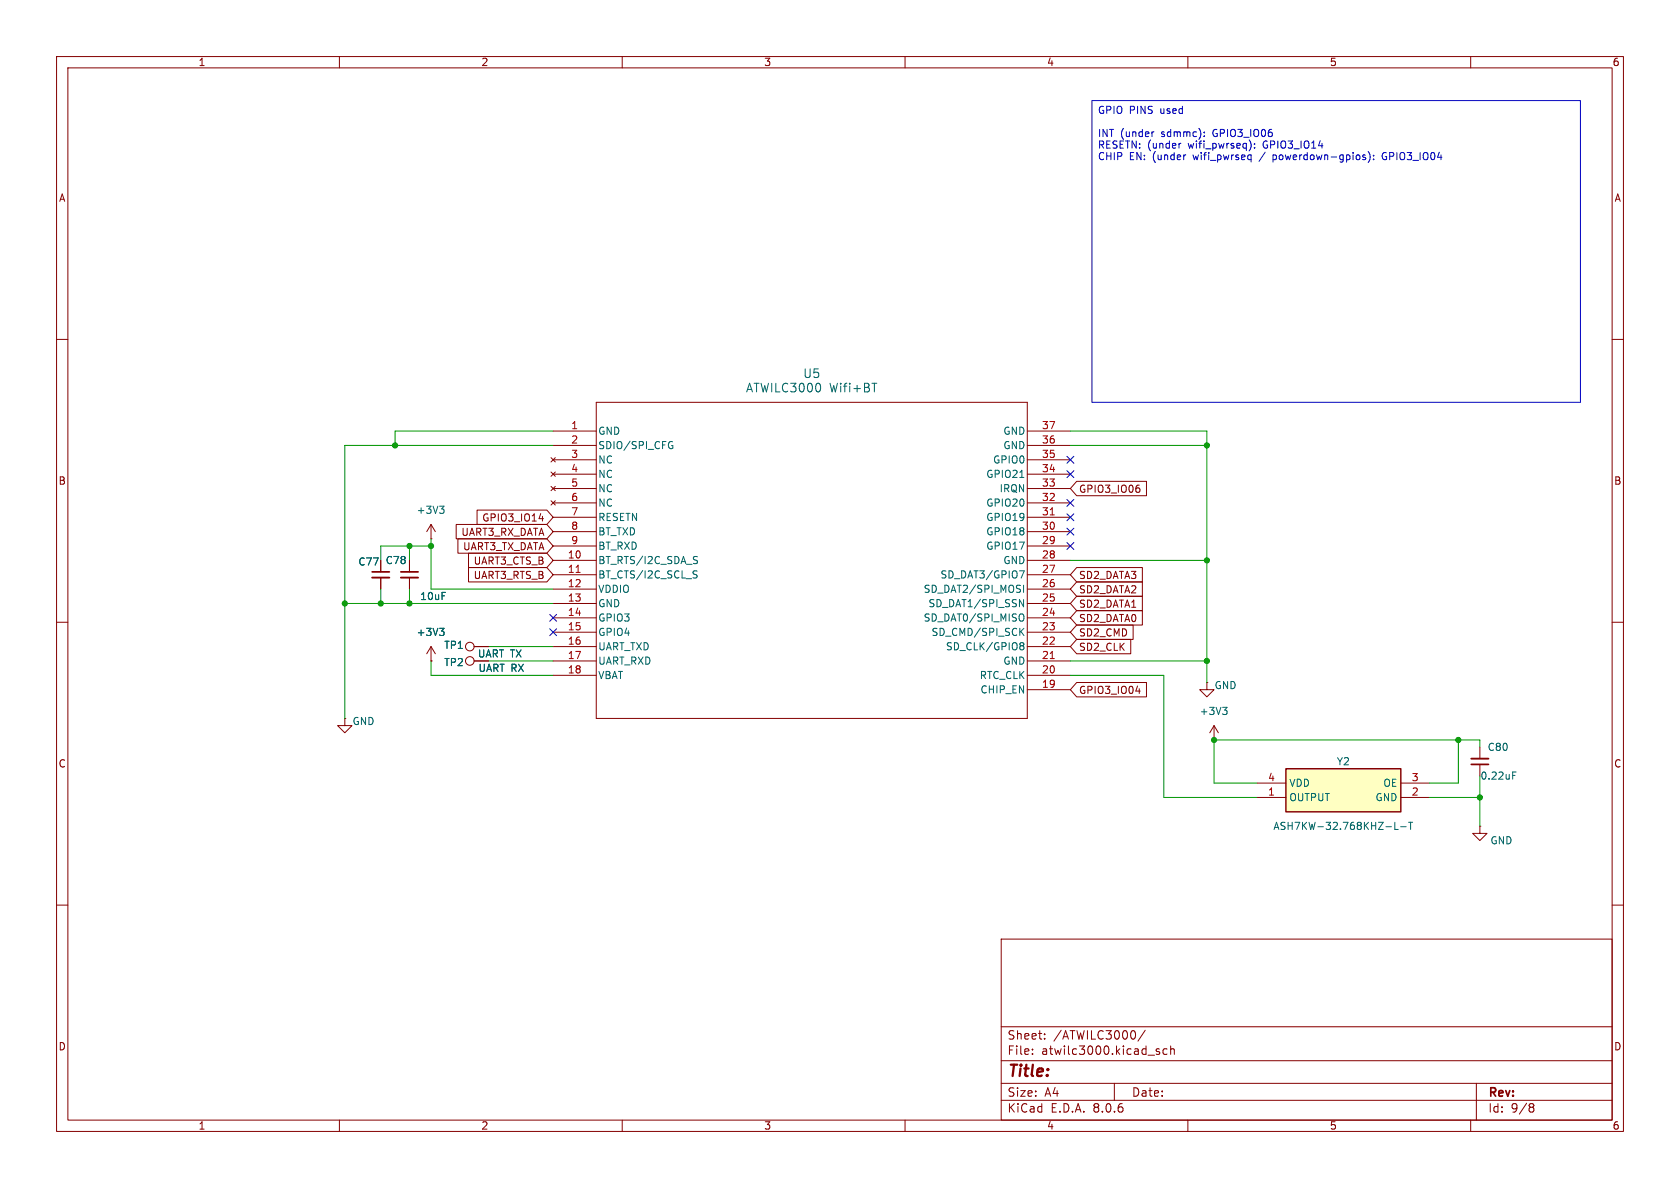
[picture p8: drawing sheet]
(kicad_sch
 (version 20231120)
 (generator "eeschema")
 (generator_version "8.0")
 (paper "A4")
 (lib_symbols
  (symbol "Connector:TestPoint"
   (pin_numbers hide)
   (pin_names
    (offset 0.762) hide) (exclude_from_sim no) (in_bom yes) (on_board yes)
   (property "Reference" "TP" (at 0 6.858 0) (effects (font (size 1.27 1.27))))
   (property "Value" "TestPoint" (at 0 5.08 0) (effects (font (size 1.27 1.27))))
   (property "Footprint" "" (at 5.08 0 0) (effects (font (size 1.27 1.27)) (hide yes)))
   (property "Datasheet" "~" (at 5.08 0 0) (effects (font (size 1.27 1.27)) (hide yes)))
   (property "Description" "test point" (at 0 0 0) (effects (font (size 1.27 1.27)) (hide yes)))
   (symbol "TestPoint_0_1"
    (circle (center 0 3.302) (radius 0.762) (stroke (width 0) (type default)) (fill (type none))))
   (symbol "TestPoint_1_1"
    (pin passive line (at 0 0 90) (length 2.54) (name "1" (effects (font (size 1.27 1.27)))) (number "1" (effects (font (size 1.27 1.27)))))))
  (symbol "Device:C_Small"
   (pin_numbers hide)
   (pin_names
    (offset 0.254) hide) (exclude_from_sim no) (in_bom yes) (on_board yes)
   (property "Reference" "C" (at 0.254 1.778 0) (effects (font (size 1.27 1.27)) (justify left)))
   (property "Value" "C_Small" (at 0.254 -2.032 0) (effects (font (size 1.27 1.27)) (justify left)))
   (property "Footprint" "" (at 0 0 0) (effects (font (size 1.27 1.27)) (hide yes)))
   (property "Datasheet" "~" (at 0 0 0) (effects (font (size 1.27 1.27)) (hide yes)))
   (property "Description" "Unpolarized capacitor, small symbol" (at 0 0 0) (effects (font (size 1.27 1.27)) (hide yes)))
   (symbol "C_Small_0_1"
    (polyline (pts (xy -1.524 -0.508) (xy 1.524 -0.508)) (stroke (width 0.3302) (type default)) (fill (type none)))
    (polyline (pts (xy -1.524 0.508) (xy 1.524 0.508)) (stroke (width 0.3048) (type default)) (fill (type none))))
   (symbol "C_Small_1_1"
    (pin passive line (at 0 2.54 270) (length 2.032) (name "~" (effects (font (size 1.27 1.27)))) (number "1" (effects (font (size 1.27 1.27)))))
    (pin passive line (at 0 -2.54 90) (length 2.032) (name "~" (effects (font (size 1.27 1.27)))) (number "2" (effects (font (size 1.27 1.27)))))))
  (symbol "GhazanCustom:ASH7KW-32.768KHZ-L-T" (exclude_from_sim no) (in_bom yes) (on_board yes)
   (property "Reference" "Y" (at 26.67 7.62 0) (effects (font (size 1.27 1.27)) (justify left top)))
   (property "Value" "ASH7KW-32.768KHZ-L-T" (at 26.67 5.08 0) (effects (font (size 1.27 1.27)) (justify left top)))
   (property "Footprint" "ASH7KW32768kHzLT" (at 26.67 -94.92 0) (effects (font (size 1.27 1.27)) (justify left top) (hide yes)))
   (property "Datasheet" "https://abracon.com/Oscillators/ASH7KW.pdf" (at 26.67 -194.92 0) (effects (font (size 1.27 1.27)) (justify left top) (hide yes)))
   (property "Description" "32.768 kHz XO (Standard) CMOS Oscillator 1.2V ~ 5.5V Enable/Disable 4-SMD, No Lead" (at 0 0 0) (effects (font (size 1.27 1.27)) (hide yes)))
   (property "Height" "1" (at 26.67 -394.92 0) (effects (font (size 1.27 1.27)) (justify left top) (hide yes)))
   (property "Mouser Part Number" "815-ASH7KW-32.7-L-T" (at 26.67 -494.92 0) (effects (font (size 1.27 1.27)) (justify left top) (hide yes)))
   (property "Mouser Price/Stock" "https://www.mouser.co.uk/ProductDetail/ABRACON/ASH7KW-32.768KHZ-L-T?qs=e%252B%2FO%2F8SVGoJoiTOjzOjFmg%3D%3D" (at 26.67 -594.92 0) (effects (font (size 1.27 1.27)) (justify left top) (hide yes)))
   (property "Manufacturer_Name" "ABRACON" (at 26.67 -694.92 0) (effects (font (size 1.27 1.27)) (justify left top) (hide yes)))
   (property "Manufacturer_Part_Number" "ASH7KW-32.768KHZ-L-T" (at 26.67 -794.92 0) (effects (font (size 1.27 1.27)) (justify left top) (hide yes)))
   (symbol "ASH7KW-32.768KHZ-L-T_1_1"
    (rectangle (start 5.08 2.54) (end 25.4 -5.08) (stroke (width 0.254) (type default)) (fill (type background)))
    (pin passive line (at 0 -2.54 0) (length 5.08) (name "OUTPUT" (effects (font (size 1.27 1.27)))) (number "1" (effects (font (size 1.27 1.27)))))
    (pin passive line (at 30.48 -2.54 180) (length 5.08) (name "GND" (effects (font (size 1.27 1.27)))) (number "2" (effects (font (size 1.27 1.27)))))
    (pin passive line (at 30.48 0 180) (length 5.08) (name "OE" (effects (font (size 1.27 1.27)))) (number "3" (effects (font (size 1.27 1.27)))))
    (pin passive line (at 0 0 0) (length 5.08) (name "VDD" (effects (font (size 1.27 1.27)))) (number "4" (effects (font (size 1.27 1.27)))))))
  (symbol "GhazanCustom:ATWILC3000-MR110CA"
   (pin_names
    (offset 0.254)) (exclude_from_sim no) (in_bom yes) (on_board yes)
   (property "Reference" "U" (at 45.72 10.16 0) (effects (font (size 1.524 1.524))))
   (property "Value" "ATWILC3000-MR110CA" (at 45.72 7.62 0) (effects (font (size 1.524 1.524))))
   (property "Footprint" "GhazanCustom:ATWILC3000-MR110CA_MCH" (at 0 0 0) (effects (font (size 1.27 1.27)
    (italic yes)) (hide yes)))
   (property "Datasheet" "ATWILC3000-MR110CA" (at 0 0 0) (effects (font (size 1.27 1.27)
    (italic yes)) (hide yes)))
   (property "Description" "" (at 0 0 0) (effects (font (size 1.27 1.27)) (hide yes)))
   (symbol "ATWILC3000-MR110CA_0_1"
    (polyline (pts (xy 7.62 -50.8) (xy 83.82 -50.8)) (stroke (width 0.127) (type default)) (fill (type none)))
    (polyline (pts (xy 7.62 5.08) (xy 7.62 -50.8)) (stroke (width 0.127) (type default)) (fill (type none)))
    (polyline (pts (xy 83.82 -50.8) (xy 83.82 5.08)) (stroke (width 0.127) (type default)) (fill (type none)))
    (polyline (pts (xy 83.82 5.08) (xy 7.62 5.08)) (stroke (width 0.127) (type default)) (fill (type none)))
    (pin power_in line (at 0 0 0) (length 7.62) (name "GND" (effects (font (size 1.27 1.27)))) (number "1" (effects (font (size 1.27 1.27)))))
    (pin bidirectional line (at 0 -22.86 0) (length 7.62) (name "BT_RTS/I2C_SDA_S" (effects (font (size 1.27 1.27)))) (number "10" (effects (font (size 1.27 1.27)))))
    (pin bidirectional line (at 0 -25.4 0) (length 7.62) (name "BT_CTS/I2C_SCL_S" (effects (font (size 1.27 1.27)))) (number "11" (effects (font (size 1.27 1.27)))))
    (pin power_in line (at 0 -27.94 0) (length 7.62) (name "VDDIO" (effects (font (size 1.27 1.27)))) (number "12" (effects (font (size 1.27 1.27)))))
    (pin power_in line (at 0 -30.48 0) (length 7.62) (name "GND" (effects (font (size 1.27 1.27)))) (number "13" (effects (font (size 1.27 1.27)))))
    (pin bidirectional line (at 0 -33.02 0) (length 7.62) (name "GPIO3" (effects (font (size 1.27 1.27)))) (number "14" (effects (font (size 1.27 1.27)))))
    (pin bidirectional line (at 0 -35.56 0) (length 7.62) (name "GPIO4" (effects (font (size 1.27 1.27)))) (number "15" (effects (font (size 1.27 1.27)))))
    (pin bidirectional line (at 0 -38.1 0) (length 7.62) (name "UART_TXD" (effects (font (size 1.27 1.27)))) (number "16" (effects (font (size 1.27 1.27)))))
    (pin bidirectional line (at 0 -40.64 0) (length 7.62) (name "UART_RXD" (effects (font (size 1.27 1.27)))) (number "17" (effects (font (size 1.27 1.27)))))
    (pin power_in line (at 0 -43.18 0) (length 7.62) (name "VBAT" (effects (font (size 1.27 1.27)))) (number "18" (effects (font (size 1.27 1.27)))))
    (pin input line (at 91.44 -45.72 180) (length 7.62) (name "CHIP_EN" (effects (font (size 1.27 1.27)))) (number "19" (effects (font (size 1.27 1.27)))))
    (pin input line (at 0 -2.54 0) (length 7.62) (name "SDIO/SPI_CFG" (effects (font (size 1.27 1.27)))) (number "2" (effects (font (size 1.27 1.27)))))
    (pin input line (at 91.44 -43.18 180) (length 7.62) (name "RTC_CLK" (effects (font (size 1.27 1.27)))) (number "20" (effects (font (size 1.27 1.27)))))
    (pin power_in line (at 91.44 -40.64 180) (length 7.62) (name "GND" (effects (font (size 1.27 1.27)))) (number "21" (effects (font (size 1.27 1.27)))))
    (pin bidirectional line (at 91.44 -38.1 180) (length 7.62) (name "SD_CLK/GPIO8" (effects (font (size 1.27 1.27)))) (number "22" (effects (font (size 1.27 1.27)))))
    (pin bidirectional line (at 91.44 -35.56 180) (length 7.62) (name "SD_CMD/SPI_SCK" (effects (font (size 1.27 1.27)))) (number "23" (effects (font (size 1.27 1.27)))))
    (pin bidirectional line (at 91.44 -33.02 180) (length 7.62) (name "SD_DAT0/SPI_MISO" (effects (font (size 1.27 1.27)))) (number "24" (effects (font (size 1.27 1.27)))))
    (pin bidirectional line (at 91.44 -30.48 180) (length 7.62) (name "SD_DAT1/SPI_SSN" (effects (font (size 1.27 1.27)))) (number "25" (effects (font (size 1.27 1.27)))))
    (pin bidirectional line (at 91.44 -27.94 180) (length 7.62) (name "SD_DAT2/SPI_MOSI" (effects (font (size 1.27 1.27)))) (number "26" (effects (font (size 1.27 1.27)))))
    (pin bidirectional line (at 91.44 -25.4 180) (length 7.62) (name "SD_DAT3/GPIO7" (effects (font (size 1.27 1.27)))) (number "27" (effects (font (size 1.27 1.27)))))
    (pin power_in line (at 91.44 -22.86 180) (length 7.62) (name "GND" (effects (font (size 1.27 1.27)))) (number "28" (effects (font (size 1.27 1.27)))))
    (pin bidirectional line (at 91.44 -20.32 180) (length 7.62) (name "GPIO17" (effects (font (size 1.27 1.27)))) (number "29" (effects (font (size 1.27 1.27)))))
    (pin no_connect line (at 0 -5.08 0) (length 7.62) (name "NC" (effects (font (size 1.27 1.27)))) (number "3" (effects (font (size 1.27 1.27)))))
    (pin bidirectional line (at 91.44 -17.78 180) (length 7.62) (name "GPIO18" (effects (font (size 1.27 1.27)))) (number "30" (effects (font (size 1.27 1.27)))))
    (pin bidirectional line (at 91.44 -15.24 180) (length 7.62) (name "GPIO19" (effects (font (size 1.27 1.27)))) (number "31" (effects (font (size 1.27 1.27)))))
    (pin bidirectional line (at 91.44 -12.7 180) (length 7.62) (name "GPIO20" (effects (font (size 1.27 1.27)))) (number "32" (effects (font (size 1.27 1.27)))))
    (pin output line (at 91.44 -10.16 180) (length 7.62) (name "IRQN" (effects (font (size 1.27 1.27)))) (number "33" (effects (font (size 1.27 1.27)))))
    (pin bidirectional line (at 91.44 -7.62 180) (length 7.62) (name "GPIO21" (effects (font (size 1.27 1.27)))) (number "34" (effects (font (size 1.27 1.27)))))
    (pin bidirectional line (at 91.44 -5.08 180) (length 7.62) (name "GPIO0" (effects (font (size 1.27 1.27)))) (number "35" (effects (font (size 1.27 1.27)))))
    (pin power_in line (at 91.44 -2.54 180) (length 7.62) (name "GND" (effects (font (size 1.27 1.27)))) (number "36" (effects (font (size 1.27 1.27)))))
    (pin power_in line (at 91.44 0 180) (length 7.62) (name "GND" (effects (font (size 1.27 1.27)))) (number "37" (effects (font (size 1.27 1.27)))))
    (pin no_connect line (at 0 -7.62 0) (length 7.62) (name "NC" (effects (font (size 1.27 1.27)))) (number "4" (effects (font (size 1.27 1.27)))))
    (pin no_connect line (at 0 -10.16 0) (length 7.62) (name "NC" (effects (font (size 1.27 1.27)))) (number "5" (effects (font (size 1.27 1.27)))))
    (pin no_connect line (at 0 -12.7 0) (length 7.62) (name "NC" (effects (font (size 1.27 1.27)))) (number "6" (effects (font (size 1.27 1.27)))))
    (pin input line (at 0 -15.24 0) (length 7.62) (name "RESETN" (effects (font (size 1.27 1.27)))) (number "7" (effects (font (size 1.27 1.27)))))
    (pin bidirectional line (at 0 -17.78 0) (length 7.62) (name "BT_TXD" (effects (font (size 1.27 1.27)))) (number "8" (effects (font (size 1.27 1.27)))))
    (pin bidirectional line (at 0 -20.32 0) (length 7.62) (name "BT_RXD" (effects (font (size 1.27 1.27)))) (number "9" (effects (font (size 1.27 1.27)))))))
  (symbol "power:+3V3"
   (power)
   (pin_numbers hide)
   (pin_names
    (offset 0) hide) (exclude_from_sim no) (in_bom yes) (on_board yes)
   (property "Reference" "#PWR" (at 0 -3.81 0) (effects (font (size 1.27 1.27)) (hide yes)))
   (property "Value" "+3V3" (at 0 3.556 0) (effects (font (size 1.27 1.27))))
   (property "Footprint" "" (at 0 0 0) (effects (font (size 1.27 1.27)) (hide yes)))
   (property "Datasheet" "" (at 0 0 0) (effects (font (size 1.27 1.27)) (hide yes)))
   (property "Description" "Power symbol creates a global label with name \"+3V3\"" (at 0 0 0) (effects (font (size 1.27 1.27)) (hide yes)))
   (symbol "+3V3_0_1"
    (polyline (pts (xy -0.762 1.27) (xy 0 2.54)) (stroke (width 0) (type default)) (fill (type none)))
    (polyline (pts (xy 0 0) (xy 0 2.54)) (stroke (width 0) (type default)) (fill (type none)))
    (polyline (pts (xy 0 2.54) (xy 0.762 1.27)) (stroke (width 0) (type default)) (fill (type none))))
   (symbol "+3V3_1_1"
    (pin power_in line (at 0 0 90) (length 0) (name "~" (effects (font (size 1.27 1.27)))) (number "1" (effects (font (size 1.27 1.27)))))))
  (symbol "power:GND"
   (power)
   (pin_numbers hide)
   (pin_names
    (offset 0) hide) (exclude_from_sim no) (in_bom yes) (on_board yes)
   (property "Reference" "#PWR" (at 0 -6.35 0) (effects (font (size 1.27 1.27)) (hide yes)))
   (property "Value" "GND" (at 0 -3.81 0) (effects (font (size 1.27 1.27))))
   (property "Footprint" "" (at 0 0 0) (effects (font (size 1.27 1.27)) (hide yes)))
   (property "Datasheet" "" (at 0 0 0) (effects (font (size 1.27 1.27)) (hide yes)))
   (property "Description" "Power symbol creates a global label with name \"GND\" , ground" (at 0 0 0) (effects (font (size 1.27 1.27)) (hide yes)))
   (symbol "GND_0_1"
    (polyline (pts (xy 0 0) (xy 0 -1.27) (xy 1.27 -1.27) (xy 0 -2.54) (xy -1.27 -1.27) (xy 0 -1.27)) (stroke (width 0) (type default)) (fill (type none))))
   (symbol "GND_1_1"
    (pin power_in line (at 0 0 270) (length 0) (name "~" (effects (font (size 1.27 1.27)))) (number "1" (effects (font (size 1.27 1.27))))))))
 (junction
  (at 60.96 106.68)
  (diameter 0)
  (color 0 0 0 0))
 (junction
  (at 67.31 106.68)
  (diameter 0)
  (color 0 0 0 0))
 (junction
  (at 213.36 78.74)
  (diameter 0)
  (color 0 0 0 0))
 (junction
  (at 261.62 140.97)
  (diameter 0)
  (color 0 0 0 0))
 (junction
  (at 213.36 116.84)
  (diameter 0)
  (color 0 0 0 0))
 (junction
  (at 257.81 130.81)
  (diameter 0)
  (color 0 0 0 0))
 (junction
  (at 213.36 99.06)
  (diameter 0)
  (color 0 0 0 0))
 (junction
  (at 76.2 96.52)
  (diameter 0)
  (color 0 0 0 0))
 (junction
  (at 72.39 96.52)
  (diameter 0)
  (color 0 0 0 0))
 (junction
  (at 72.39 106.68)
  (diameter 0)
  (color 0 0 0 0))
 (junction
  (at 214.63 130.81)
  (diameter 0)
  (color 0 0 0 0))
 (junction
  (at 69.85 78.74)
  (diameter 0)
  (color 0 0 0 0))
 (no_connect
  (at 97.79 111.76))
 (no_connect
  (at 189.23 83.82))
 (no_connect
  (at 189.23 91.44))
 (no_connect
  (at 189.23 81.28))
 (no_connect
  (at 189.23 96.52))
 (no_connect
  (at 189.23 88.9))
 (no_connect
  (at 97.79 109.22))
 (no_connect
  (at 189.23 93.98))
 (wire
  (pts (xy 67.31 106.68) (xy 72.39 106.68))
  (stroke (width 0) (type default)))
 (wire
  (pts (xy 67.31 104.14) (xy 67.31 106.68))
  (stroke (width 0) (type default)))
 (wire
  (pts (xy 86.36 116.84) (xy 97.79 116.84))
  (stroke (width 0) (type default)))
 (wire
  (pts (xy 189.23 78.74) (xy 213.36 78.74))
  (stroke (width 0) (type default)))
 (wire
  (pts (xy 257.81 130.81) (xy 214.63 130.81))
  (stroke (width 0) (type default)))
 (wire
  (pts (xy 189.23 119.38) (xy 205.74 119.38))
  (stroke (width 0) (type default)))
 (wire
  (pts (xy 214.63 138.43) (xy 222.25 138.43))
  (stroke (width 0) (type default)))
 (wire
  (pts (xy 76.2 104.14) (xy 76.2 96.52))
  (stroke (width 0) (type default)))
 (wire
  (pts (xy 189.23 99.06) (xy 213.36 99.06))
  (stroke (width 0) (type default)))
 (wire
  (pts (xy 60.96 78.74) (xy 60.96 106.68))
  (stroke (width 0) (type default)))
 (wire
  (pts (xy 252.73 138.43) (xy 257.81 138.43))
  (stroke (width 0) (type default)))
 (wire
  (pts (xy 213.36 116.84) (xy 213.36 120.65))
  (stroke (width 0) (type default)))
 (wire
  (pts (xy 261.62 137.16) (xy 261.62 140.97))
  (stroke (width 0) (type default)))
 (wire
  (pts (xy 76.2 96.52) (xy 76.2 95.25))
  (stroke (width 0) (type default)))
 (wire
  (pts (xy 261.62 132.08) (xy 261.62 130.81))
  (stroke (width 0) (type default)))
 (wire
  (pts (xy 72.39 96.52) (xy 76.2 96.52))
  (stroke (width 0) (type default)))
 (wire
  (pts (xy 69.85 76.2) (xy 69.85 78.74))
  (stroke (width 0) (type default)))
 (wire
  (pts (xy 86.36 114.3) (xy 97.79 114.3))
  (stroke (width 0) (type default)))
 (wire
  (pts (xy 213.36 78.74) (xy 213.36 99.06))
  (stroke (width 0) (type default)))
 (wire
  (pts (xy 222.25 140.97) (xy 205.74 140.97))
  (stroke (width 0) (type default)))
 (wire
  (pts (xy 214.63 130.81) (xy 214.63 138.43))
  (stroke (width 0) (type default)))
 (wire
  (pts (xy 60.96 106.68) (xy 60.96 127))
  (stroke (width 0) (type default)))
 (wire
  (pts (xy 60.96 78.74) (xy 69.85 78.74))
  (stroke (width 0) (type default)))
 (wire
  (pts (xy 69.85 78.74) (xy 97.79 78.74))
  (stroke (width 0) (type default)))
 (wire
  (pts (xy 97.79 76.2) (xy 69.85 76.2))
  (stroke (width 0) (type default)))
 (wire
  (pts (xy 67.31 99.06) (xy 67.31 96.52))
  (stroke (width 0) (type default)))
 (wire
  (pts (xy 213.36 76.2) (xy 213.36 78.74))
  (stroke (width 0) (type default)))
 (wire
  (pts (xy 205.74 140.97) (xy 205.74 119.38))
  (stroke (width 0) (type default)))
 (wire
  (pts (xy 76.2 119.38) (xy 76.2 116.84))
  (stroke (width 0) (type default)))
 (wire
  (pts (xy 261.62 130.81) (xy 257.81 130.81))
  (stroke (width 0) (type default)))
 (wire
  (pts (xy 60.96 106.68) (xy 67.31 106.68))
  (stroke (width 0) (type default)))
 (wire
  (pts (xy 97.79 119.38) (xy 76.2 119.38))
  (stroke (width 0) (type default)))
 (wire
  (pts (xy 189.23 76.2) (xy 213.36 76.2))
  (stroke (width 0) (type default)))
 (wire
  (pts (xy 97.79 104.14) (xy 76.2 104.14))
  (stroke (width 0) (type default)))
 (wire
  (pts (xy 257.81 138.43) (xy 257.81 130.81))
  (stroke (width 0) (type default)))
 (wire
  (pts (xy 72.39 106.68) (xy 97.79 106.68))
  (stroke (width 0) (type default)))
 (wire
  (pts (xy 261.62 140.97) (xy 261.62 146.05))
  (stroke (width 0) (type default)))
 (wire
  (pts (xy 213.36 99.06) (xy 213.36 116.84))
  (stroke (width 0) (type default)))
 (wire
  (pts (xy 72.39 96.52) (xy 72.39 99.06))
  (stroke (width 0) (type default)))
 (wire
  (pts (xy 252.73 140.97) (xy 261.62 140.97))
  (stroke (width 0) (type default)))
 (wire
  (pts (xy 72.39 104.14) (xy 72.39 106.68))
  (stroke (width 0) (type default)))
 (wire
  (pts (xy 67.31 96.52) (xy 72.39 96.52))
  (stroke (width 0) (type default)))
 (wire
  (pts (xy 189.23 116.84) (xy 213.36 116.84))
  (stroke (width 0) (type default)))
 (text_box "GPIO PINS used\n\nINT (under sdmmc): GPIO3_IO06\nRESETN: (under wifi_pwrseq): GPIO3_IO14\nCHIP EN: (under wifi_pwrseq / powerdown-gpios): GPIO3_IO04"
  (exclude_from_sim no)
  (at 193.04 17.78 0)
  (size 86.36 53.34)
  (stroke (width 0) (type default))
  (fill (type none))
  (effects (font (size 1.27 1.27)) (justify left top)))
 (global_label "GPIO3_IO04"
  (shape input)
  (at 189.23 121.92 0)
  (effects (font (size 1.27 1.27)) (justify left))
  (property "Intersheetrefs" "${INTERSHEET_REFS}" (at 189.23 121.92 0) (effects (font (size 1.27 1.27)) (hide yes))))
 (global_label "SD2_DATA0"
  (shape input)
  (at 189.23 109.22 0)
  (effects (font (size 1.27 1.27)) (justify left))
  (property "Intersheetrefs" "${INTERSHEET_REFS}" (at 189.23 109.22 0) (effects (font (size 1.27 1.27)) (hide yes))))
 (global_label "SD2_CLK"
  (shape input)
  (at 189.23 114.3 0)
  (effects (font (size 1.27 1.27)) (justify left))
  (property "Intersheetrefs" "${INTERSHEET_REFS}" (at 189.23 114.3 0) (effects (font (size 1.27 1.27)) (hide yes))))
 (global_label "SD2_DATA1"
  (shape input)
  (at 189.23 106.68 0)
  (effects (font (size 1.27 1.27)) (justify left))
  (property "Intersheetrefs" "${INTERSHEET_REFS}" (at 189.23 106.68 0) (effects (font (size 1.27 1.27)) (hide yes))))
 (global_label "SD2_DATA2"
  (shape input)
  (at 189.23 104.14 0)
  (effects (font (size 1.27 1.27)) (justify left))
  (property "Intersheetrefs" "${INTERSHEET_REFS}" (at 189.23 104.14 0) (effects (font (size 1.27 1.27)) (hide yes))))
 (global_label "UART3_TX_DATA"
  (shape input)
  (at 97.79 96.52 180)
  (effects (font (size 1.27 1.27)) (justify right))
  (property "Intersheetrefs" "${INTERSHEET_REFS}" (at 97.79 96.52 0) (effects (font (size 1.27 1.27)) (hide yes))))
 (global_label "SD2_CMD"
  (shape input)
  (at 189.23 111.76 0)
  (effects (font (size 1.27 1.27)) (justify left))
  (property "Intersheetrefs" "${INTERSHEET_REFS}" (at 189.23 111.76 0) (effects (font (size 1.27 1.27)) (hide yes))))
 (global_label "UART3_CTS_B"
  (shape input)
  (at 97.79 99.06 180)
  (effects (font (size 1.27 1.27)) (justify right))
  (property "Intersheetrefs" "${INTERSHEET_REFS}" (at 97.79 99.06 0) (effects (font (size 1.27 1.27)) (hide yes))))
 (global_label "SD2_DATA3"
  (shape input)
  (at 189.23 101.6 0)
  (effects (font (size 1.27 1.27)) (justify left))
  (property "Intersheetrefs" "${INTERSHEET_REFS}" (at 189.23 101.6 0) (effects (font (size 1.27 1.27)) (hide yes))))
 (global_label "UART3_RX_DATA"
  (shape input)
  (at 97.79 93.98 180)
  (effects (font (size 1.27 1.27)) (justify right))
  (property "Intersheetrefs" "${INTERSHEET_REFS}" (at 97.79 93.98 0) (effects (font (size 1.27 1.27)) (hide yes))))
 (global_label "GPIO3_IO06"
  (shape input)
  (at 189.23 86.36 0)
  (effects (font (size 1.27 1.27)) (justify left))
  (property "Intersheetrefs" "${INTERSHEET_REFS}" (at 189.23 86.36 0) (effects (font (size 1.27 1.27)) (hide yes))))
 (global_label "UART3_RTS_B"
  (shape input)
  (at 97.79 101.6 180)
  (effects (font (size 1.27 1.27)) (justify right))
  (property "Intersheetrefs" "${INTERSHEET_REFS}" (at 97.79 101.6 0) (effects (font (size 1.27 1.27)) (hide yes))))
 (global_label "GPIO3_IO14"
  (shape input)
  (at 97.79 91.44 180)
  (effects (font (size 1.27 1.27)) (justify right))
  (property "Intersheetrefs" "${INTERSHEET_REFS}" (at 97.79 91.44 0) (effects (font (size 1.27 1.27)) (hide yes))))
 (symbol
  (lib_id "GhazanCustom:ASH7KW-32.768KHZ-L-T")
  (at 222.25 138.43 0)
  (unit 1)
  (exclude_from_sim no)
  (in_bom yes)
  (on_board yes)
  (dnp no)
  (property "Reference" "Y2" (at 237.49 134.62 0) (effects (font (size 1.27 1.27))))
  (property "Value" "ASH7KW-32.768KHZ-L-T" (at 237.49 146.05 0) (effects (font (size 1.27 1.27))))
  (property "Footprint" "GhazanCustom:ASH7KW32768kHzLT" (at 248.92 233.35 0) (effects (font (size 1.27 1.27)) (justify left top) (hide yes)))
  (property "Datasheet" "https://abracon.com/Oscillators/ASH7KW.pdf" (at 248.92 333.35 0) (effects (font (size 1.27 1.27)) (justify left top) (hide yes)))
  (property "Description" "32.768 kHz XO (Standard) CMOS Oscillator 1.2V ~ 5.5V Enable/Disable 4-SMD, No Lead" (at 222.25 138.43 0) (effects (font (size 1.27 1.27)) (hide yes)))
  (property "Height" "1" (at 248.92 533.35 0) (effects (font (size 1.27 1.27)) (justify left top) (hide yes)))
  (property "Mouser Part Number" "815-ASH7KW-32.7-L-T" (at 248.92 633.35 0) (effects (font (size 1.27 1.27)) (justify left top) (hide yes)))
  (property "Mouser Price/Stock" "https://www.mouser.co.uk/ProductDetail/ABRACON/ASH7KW-32.768KHZ-L-T?qs=e%252B%2FO%2F8SVGoJoiTOjzOjFmg%3D%3D" (at 248.92 733.35 0) (effects (font (size 1.27 1.27)) (justify left top) (hide yes)))
  (property "Manufacturer_Name" "ABRACON" (at 248.92 833.35 0) (effects (font (size 1.27 1.27)) (justify left top) (hide yes)))
  (property "Manufacturer_Part_Number" "ASH7KW-32.768KHZ-L-T" (at 248.92 933.35 0) (effects (font (size 1.27 1.27)) (justify left top) (hide yes)))
  (pin "3")
  (pin "4")
  (pin "1")
  (pin "2"))
 (symbol
  (lib_id "Connector:TestPoint")
  (at 86.36 114.3 90)
  (unit 1)
  (exclude_from_sim no)
  (in_bom yes)
  (on_board yes)
  (dnp no)
  (property "Reference" "TP1" (at 80.264 114.046 90) (effects (font (size 1.27 1.27))))
  (property "Value" "UART TX" (at 88.392 115.57 90) (effects (font (size 1.27 1.27))))
  (property "Footprint" "TestPoint:TestPoint_Pad_D1.0mm" (at 86.36 109.22 0) (effects (font (size 1.27 1.27)) (hide yes)))
  (property "Datasheet" "~" (at 86.36 109.22 0) (effects (font (size 1.27 1.27)) (hide yes)))
  (property "Description" "test point" (at 86.36 114.3 0) (effects (font (size 1.27 1.27)) (hide yes)))
  (pin "1"))
 (symbol
  (lib_id "power:+3V3")
  (at 214.63 130.81 0)
  (unit 1)
  (exclude_from_sim no)
  (in_bom yes)
  (on_board yes)
  (dnp no)
  (fields_autoplaced yes)
  (property "Reference" "#PWR084" (at 214.63 134.62 0) (effects (font (size 1.27 1.27)) (hide yes)))
  (property "Value" "+3V3" (at 214.63 125.73 0) (effects (font (size 1.27 1.27))))
  (property "Footprint" "" (at 214.63 130.81 0) (effects (font (size 1.27 1.27)) (hide yes)))
  (property "Datasheet" "" (at 214.63 130.81 0) (effects (font (size 1.27 1.27)) (hide yes)))
  (property "Description" "Power symbol creates a global label with name \"+3V3\"" (at 214.63 130.81 0) (effects (font (size 1.27 1.27)) (hide yes)))
  (pin "1"))
 (symbol
  (lib_id "power:GND")
  (at 213.36 120.65 0)
  (unit 1)
  (exclude_from_sim no)
  (in_bom yes)
  (on_board yes)
  (dnp no)
  (property "Reference" "#PWR079" (at 213.36 127 0) (effects (font (size 1.27 1.27)) (hide yes)))
  (property "Value" "GND" (at 216.662 121.158 0) (effects (font (size 1.27 1.27))))
  (property "Footprint" "" (at 213.36 120.65 0) (effects (font (size 1.27 1.27)) (hide yes)))
  (property "Datasheet" "" (at 213.36 120.65 0) (effects (font (size 1.27 1.27)) (hide yes)))
  (property "Description" "Power symbol creates a global label with name \"GND\" , ground" (at 213.36 120.65 0) (effects (font (size 1.27 1.27)) (hide yes)))
  (pin "1"))
 (symbol
  (lib_id "Connector:TestPoint")
  (at 86.36 116.84 90)
  (unit 1)
  (exclude_from_sim no)
  (in_bom yes)
  (on_board yes)
  (dnp no)
  (property "Reference" "TP2" (at 80.264 117.094 90) (effects (font (size 1.27 1.27))))
  (property "Value" "UART RX" (at 88.646 118.11 90) (effects (font (size 1.27 1.27))))
  (property "Footprint" "TestPoint:TestPoint_Pad_D1.0mm" (at 86.36 111.76 0) (effects (font (size 1.27 1.27)) (hide yes)))
  (property "Datasheet" "~" (at 86.36 111.76 0) (effects (font (size 1.27 1.27)) (hide yes)))
  (property "Description" "test point" (at 86.36 116.84 0) (effects (font (size 1.27 1.27)) (hide yes)))
  (pin "1"))
 (symbol
  (lib_id "power:+3V3")
  (at 76.2 95.25 0)
  (unit 1)
  (exclude_from_sim no)
  (in_bom yes)
  (on_board yes)
  (dnp no)
  (fields_autoplaced yes)
  (property "Reference" "#PWR081" (at 76.2 99.06 0) (effects (font (size 1.27 1.27)) (hide yes)))
  (property "Value" "+3V3" (at 76.2 90.17 0) (effects (font (size 1.27 1.27))))
  (property "Footprint" "" (at 76.2 95.25 0) (effects (font (size 1.27 1.27)) (hide yes)))
  (property "Datasheet" "" (at 76.2 95.25 0) (effects (font (size 1.27 1.27)) (hide yes)))
  (property "Description" "Power symbol creates a global label with name \"+3V3\"" (at 76.2 95.25 0) (effects (font (size 1.27 1.27)) (hide yes)))
  (pin "1"))
 (symbol
  (lib_id "Device:C_Small")
  (at 261.62 134.62 180)
  (unit 1)
  (exclude_from_sim no)
  (in_bom yes)
  (on_board yes)
  (dnp no)
  (property "Reference" "C80" (at 262.89 132.08 0) (effects (font (size 1.27 1.27)) (justify right)))
  (property "Value" "0.22uF" (at 261.62 137.16 0) (effects (font (size 1.27 1.27)) (justify right)))
  (property "Footprint" "Capacitor_SMD:C_0402_1005Metric" (at 261.62 134.62 0) (effects (font (size 1.27 1.27)) (hide yes)))
  (property "Datasheet" "~" (at 261.62 134.62 0) (effects (font (size 1.27 1.27)) (hide yes)))
  (property "Description" "Unpolarized capacitor, small symbol" (at 261.62 134.62 0) (effects (font (size 1.27 1.27)) (hide yes)))
  (pin "1")
  (pin "2"))
 (symbol
  (lib_id "Device:C_Small")
  (at 72.39 101.6 0)
  (unit 1)
  (exclude_from_sim no)
  (in_bom yes)
  (on_board yes)
  (dnp no)
  (property "Reference" "C78" (at 68.072 99.06 0) (effects (font (size 1.27 1.27)) (justify left)))
  (property "Value" "10uF" (at 74.168 105.41 0) (effects (font (size 1.27 1.27)) (justify left)))
  (property "Footprint" "Capacitor_SMD:C_0402_1005Metric" (at 72.39 101.6 0) (effects (font (size 1.27 1.27)) (hide yes)))
  (property "Datasheet" "~" (at 72.39 101.6 0) (effects (font (size 1.27 1.27)) (hide yes)))
  (property "Description" "Unpolarized capacitor, small symbol" (at 72.39 101.6 0) (effects (font (size 1.27 1.27)) (hide yes)))
  (pin "1")
  (pin "2"))
 (symbol
  (lib_id "power:+3V3")
  (at 76.2 116.84 0)
  (unit 1)
  (exclude_from_sim no)
  (in_bom yes)
  (on_board yes)
  (dnp no)
  (fields_autoplaced yes)
  (property "Reference" "#PWR083" (at 76.2 120.65 0) (effects (font (size 1.27 1.27)) (hide yes)))
  (property "Value" "+3V3" (at 76.2 111.76 0) (effects (font (size 1.27 1.27))))
  (property "Footprint" "" (at 76.2 116.84 0) (effects (font (size 1.27 1.27)) (hide yes)))
  (property "Datasheet" "" (at 76.2 116.84 0) (effects (font (size 1.27 1.27)) (hide yes)))
  (property "Description" "Power symbol creates a global label with name \"+3V3\"" (at 76.2 116.84 0) (effects (font (size 1.27 1.27)) (hide yes)))
  (pin "1"))
 (symbol
  (lib_id "GhazanCustom:ATWILC3000-MR110CA")
  (at 97.79 76.2 0)
  (unit 1)
  (exclude_from_sim no)
  (in_bom yes)
  (on_board yes)
  (dnp no)
  (fields_autoplaced yes)
  (property "Reference" "U5" (at 143.51 66.04 0) (effects (font (size 1.524 1.524))))
  (property "Value" "ATWILC3000 Wifi+BT" (at 143.51 68.58 0) (effects (font (size 1.524 1.524))))
  (property "Footprint" "GhazanCustom:ATWILC3000-MR110CA_MCH" (at 97.79 76.2 0) (effects (font (size 1.27 1.27)
    (italic yes)) (hide yes)))
  (property "Datasheet" "ATWILC3000-MR110CA" (at 97.79 76.2 0) (effects (font (size 1.27 1.27)
    (italic yes)) (hide yes)))
  (property "Description" "" (at 97.79 76.2 0) (effects (font (size 1.27 1.27)) (hide yes)))
  (pin "24")
  (pin "25")
  (pin "14")
  (pin "7")
  (pin "8")
  (pin "9")
  (pin "26")
  (pin "27")
  (pin "28")
  (pin "10")
  (pin "15")
  (pin "16")
  (pin "22")
  (pin "23")
  (pin "20")
  (pin "21")
  (pin "35")
  (pin "36")
  (pin "37")
  (pin "4")
  (pin "5")
  (pin "6")
  (pin "19")
  (pin "2")
  (pin "12")
  (pin "32")
  (pin "33")
  (pin "34")
  (pin "17")
  (pin "18")
  (pin "29")
  (pin "3")
  (pin "30")
  (pin "31")
  (pin "1")
  (pin "13")
  (pin "11"))
 (symbol
  (lib_id "Device:C_Small")
  (at 67.31 101.6 0)
  (unit 1)
  (exclude_from_sim no)
  (in_bom yes)
  (on_board yes)
  (dnp no)
  (property "Reference" "C77" (at 63.246 99.314 0) (effects (font (size 1.27 1.27)) (justify left)))
  (property "Value" "0.22uF" (at 60.198 103.632 0) (effects (font (size 1.27 1.27)) (justify left) (hide yes)))
  (property "Footprint" "Capacitor_SMD:C_0402_1005Metric" (at 67.31 101.6 0) (effects (font (size 1.27 1.27)) (hide yes)))
  (property "Datasheet" "~" (at 67.31 101.6 0) (effects (font (size 1.27 1.27)) (hide yes)))
  (property "Description" "Unpolarized capacitor, small symbol" (at 67.31 101.6 0) (effects (font (size 1.27 1.27)) (hide yes)))
  (pin "1")
  (pin "2"))
 (symbol
  (lib_id "power:GND")
  (at 60.96 127 0)
  (unit 1)
  (exclude_from_sim no)
  (in_bom yes)
  (on_board yes)
  (dnp no)
  (property "Reference" "#PWR080" (at 60.96 133.35 0) (effects (font (size 1.27 1.27)) (hide yes)))
  (property "Value" "GND" (at 64.262 127.508 0) (effects (font (size 1.27 1.27))))
  (property "Footprint" "" (at 60.96 127 0) (effects (font (size 1.27 1.27)) (hide yes)))
  (property "Datasheet" "" (at 60.96 127 0) (effects (font (size 1.27 1.27)) (hide yes)))
  (property "Description" "Power symbol creates a global label with name \"GND\" , ground" (at 60.96 127 0) (effects (font (size 1.27 1.27)) (hide yes)))
  (pin "1"))
 (symbol
  (lib_id "power:GND")
  (at 261.62 146.05 0)
  (unit 1)
  (exclude_from_sim no)
  (in_bom yes)
  (on_board yes)
  (dnp no)
  (property "Reference" "#PWR085" (at 261.62 152.4 0) (effects (font (size 1.27 1.27)) (hide yes)))
  (property "Value" "GND" (at 265.43 148.59 0) (effects (font (size 1.27 1.27))))
  (property "Footprint" "" (at 261.62 146.05 0) (effects (font (size 1.27 1.27)) (hide yes)))
  (property "Datasheet" "" (at 261.62 146.05 0) (effects (font (size 1.27 1.27)) (hide yes)))
  (property "Description" "Power symbol creates a global label with name \"GND\" , ground" (at 261.62 146.05 0) (effects (font (size 1.27 1.27)) (hide yes)))
  (pin "1")))
